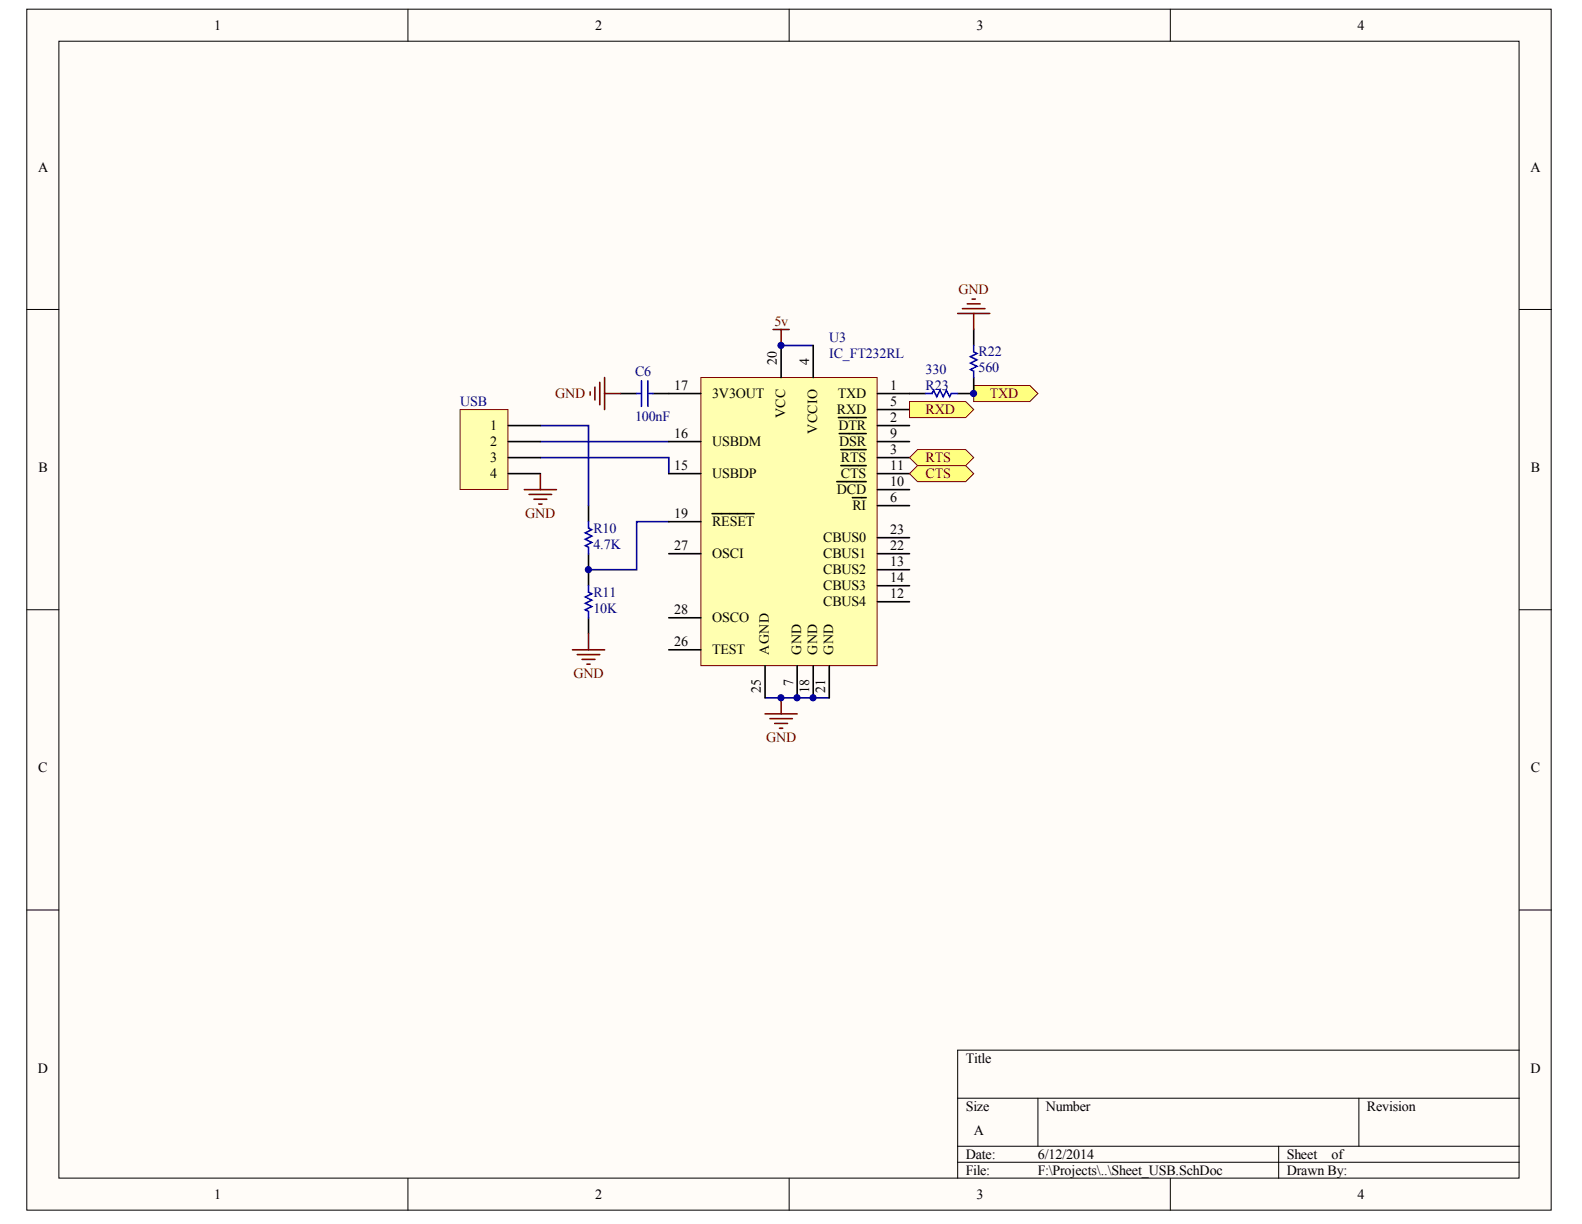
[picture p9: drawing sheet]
<svg xmlns="http://www.w3.org/2000/svg" width="279mm" height="216mm" viewBox="0 0 279 216" stroke-linecap="round" stroke-linejoin="round" font-family="sans-serif">
<g fill="#fffcf8" stroke="#000" stroke-width=".18">
<path d="M4.7 1.6h268.9v211.9h-268.9z"/>
<path d="M10.4 7.3h257.5v200.5h-257.5z"/>
</g>
<g fill="none" stroke="#000" stroke-width=".18">
<path d="M72 1.6v5.7M139.2 1.6v5.7M206.4 1.6v5.7M4.7 54.6h5.7M268 54.6h5.7M4.7 107.6h5.7M268 107.6h5.7M4.7 160.5h5.7M268 160.5h5.7M168.9 193.7h99.1M183.1 193.7v8.5M239.7 193.7v8.5"/>
<path d="M268 185.2h-99.1v22.6M72 207.8v5.7M139.2 207.8v5.7M168.9 202.2h99.1M168.9 205h99.1M206.4 207.8v5.7M225.5 202.2v5.6"/>
</g>
<path d="M95.3 75.1h8.5v14.1M95.3 77.9h22.7M137.8 60.9h5.6M95.3 80.7h22.7v2.8M118 92h-5.7v8.5h-8.5M134.9 123.1h11.4" fill="none" stroke="#000080" stroke-width=".28"/>
<g fill="none" stroke="#800000" stroke-width=".28">
<path d="M136.4 58.1h2.8M137.8 58.1v2.8M104.1 69.1v.6M104.9 68.3v2.2M105.8 67.4v4M106.6 66.6v5.6M106.6 69.4h2.9M92.5 86.4h5.6M93.3 87.2h4M94.2 88.1h2.2M95 88.9h.6M95.3 83.5v2.9"/>
<path d="M101 114.6h5.6M101.8 115.5h4M102.7 116.3h2.2M103.5 117.2h.6M103.8 111.8v2.8M134.9 125.9h5.7M135.8 126.8h4M136.6 127.6h2.3M137.5 128.5h.6M137.8 123.1v2.8"/>
</g>
<path d="M109.5 69.4h2.8M115.1 69.4h2.9M103.8 89.2v2.8M103.8 97.7v5.6M103.8 109v2.8" fill="none" stroke="#000" stroke-width=".28"/>
<path d="M112.3 69.4h.9M113.2 67.2v4.5M114.3 67.2v4.5M114.3 69.4h.8M103.8 92v1.1l.6 .3-1.2 .6 1.2 .6-1.2 .5 1.2 .6-1.2 .6 .6 .2v1.2M103.8 103.3v1.1l.6 .3-1.2 .6 1.2 .6-1.2 .5 1.2 .6-1.2 .6 .6 .2v1.2" fill="none" stroke="#00f" stroke-width=".28"/>
<path d="M81.2 72.2h8.4v14.1h-8.4z" fill="#ffffb0" stroke="#800000" stroke-width=".18"/>
<path d="M89.7 75.1h5.6M89.7 77.9h5.6M89.7 80.7h5.6M89.7 83.5h5.6" fill="none" stroke="#000" stroke-width=".28"/>
<path d="M123.6 66.6h31.1v50.8h-31.1z" fill="#ffffb0" stroke="#800000" stroke-width=".18"/>
<g fill="none" stroke="#000" stroke-width=".28">
<path d="M118 77.9h5.6M118 69.4h5.6M137.8 60.9v5.7M143.4 60.9v5.7M147.9 73.7h4.9M148 76.5h4.8M148.3 79.3h4.5M154.8 72.2h5.6M154.8 77.9h5.6M154.8 69.4h5.6M154.8 75.1h5.6M118 83.5h5.6"/>
<path d="M118 92h5.6M118 97.7h5.6M125.6 90.6h7.4M147.6 85h5.2M148.3 82.1h4.5M150.3 87.8h2.5M154.8 89.2h5.6M154.8 86.4h5.6M154.8 83.5h5.6M154.8 97.7h5.6M154.8 94.8h5.6M154.8 80.7h5.6"/>
<path d="M118 114.6h5.6M118 109h5.6M134.9 117.4v5.7M140.6 117.4v5.7M143.4 117.4v5.7M146.3 117.4v5.7M154.8 106.1h5.6M154.8 100.5h5.6M154.8 103.3h5.6"/>
</g>
<g fill="#ffff80" stroke="#800000" stroke-width=".18">
<path d="M171.8 68h9.9l1.4 1.4-1.4 1.4h-9.9z" fill-rule="evenodd"/>
<path d="M160.4 70.8h9.9l1.5 1.4-1.5 1.5h-9.9z" fill-rule="evenodd"/>
<path d="M160.4 80.7l1.4-1.4h8.5l1.5 1.4-1.5 1.4h-8.5z" fill-rule="evenodd"/>
<path d="M160.4 83.5l1.4-1.4h8.5l1.5 1.4-1.5 1.5h-8.5z" fill-rule="evenodd"/>
</g>
<path d="M171.8 58.1v2.8M160.4 69.4h2.9M171.8 66.6v2.8h-2.9" fill="none" stroke="#000" stroke-width=".28"/>
<path d="M163.3 69.4h1.1l.3-.5 .5 1.1 .6-1.1 .6 1.1 .5-1.1 .6 1.1 .3-.6h1.1M171.8 60.9v1.2l.5 .3-1.1 .5 1.1 .6-1.1 .5 1.1 .6-1.1 .6 .6 .3v1.1" fill="none" stroke="#00f" stroke-width=".28"/>
<path d="M168.9 55.3h5.7M169.8 54.4h3.9M170.6 53.6h2.3M171.5 52.8h.5M171.8 55.3v2.8" fill="none" stroke="#800000" stroke-width=".28"/>
<g fill="#000080" stroke="#000080" stroke-width=".18">
<circle cx="103.8" cy="100.5" r=".54"/>
<circle cx="137.7" cy="123.1" r=".54"/>
<circle cx="137.7" cy="60.9" r=".54"/>
<circle cx="140.6" cy="123.1" r=".54"/>
<circle cx="143.4" cy="123.1" r=".54"/>
<circle cx="171.7" cy="69.4" r=".54"/>
</g>
<g font-size="2.5">
<text x="37.8" y="5.2">1</text>
<text x="105" y="5.2">2</text>
<text x="172.2" y="5.2">3</text>
<text x="239.5" y="5.2">4</text>
<text x="6.7" y="30.3">A</text>
<text x="270" y="30.3">A</text>
<text x="137.1" y="64.3" transform="rotate(-90 137.1 64.3)">20</text>
<text x="142.7" y="64.3" transform="rotate(-90 142.7 64.3)">4</text>
<text x="118.9" y="68.8">17</text>
<text x="125.6" y="70.2">3V3OUT</text>
<text x="147.8" y="70.2">TXD</text>
<text x="157" y="71.6">5</text>
<text x="157" y="68.8">1</text>
<text x="86.5" y="75.9">1</text>
<text x="118.9" y="77.3">16</text>
<text x="138.5" y="73.8" transform="rotate(-90 138.5 73.8)">VCC</text>
<text x="144.1" y="76.5" transform="rotate(-90 144.1 76.5)">VCCIO</text>
<text x="147.6" y="73">RXD</text>
<text x="147.9" y="75.9">DTR</text>
<text x="157" y="77.3">9</text>
<text x="157" y="74.5">2</text>
<text x="6.8" y="83.3">B</text>
<text x="86.5" y="78.7">2</text>
<text x="86.5" y="81.5">3</text>
<text x="118.9" y="82.9">15</text>
<text x="125.6" y="78.7">USBDM</text>
<text x="148" y="78.7">DSR</text>
<text x="148.3" y="81.5">RTS</text>
<text x="157" y="82.9">11</text>
<text x="157" y="80.1">3</text>
<text x="270" y="83.3">B</text>
<text x="86.5" y="84.3">4</text>
<text x="125.6" y="84.3">USBDP</text>
<text x="147.6" y="87.2">DCD</text>
<text x="148.3" y="84.3">CTS</text>
<text x="150.3" y="90">RI</text>
<text x="157" y="88.6">6</text>
<text x="157" y="85.8">10</text>
<text x="118.9" y="91.4">19</text>
<text x="125.6" y="92.8">RESET</text>
<text x="145.2" y="95.6">CBUS0</text>
<text x="157" y="94.2">23</text>
<text x="118.9" y="97.1">27</text>
<text x="125.6" y="98.5">OSCI</text>
<text x="145.2" y="101.3">CBUS2</text>
<text x="145.2" y="98.5">CBUS1</text>
<text x="157" y="99.9">13</text>
<text x="157" y="97.1">22</text>
<text x="145.2" y="106.9">CBUS4</text>
<text x="145.2" y="104.1">CBUS3</text>
<text x="157" y="105.5">12</text>
<text x="157" y="102.7">14</text>
<text x="118.9" y="108.4">28</text>
<text x="125.6" y="109.8">OSCO</text>
<text x="118.9" y="114">26</text>
<text x="125.6" y="115.4">TEST</text>
<text x="135.6" y="115.5" transform="rotate(-90 135.6 115.5)">AGND</text>
<text x="141.3" y="115.5" transform="rotate(-90 141.3 115.5)">GND</text>
<text x="144.1" y="115.5" transform="rotate(-90 144.1 115.5)">GND</text>
<text x="147" y="115.5" transform="rotate(-90 147 115.5)">GND</text>
<text x="134.2" y="122.2" transform="rotate(-90 134.2 122.2)">25</text>
<text x="139.9" y="121" transform="rotate(-90 139.9 121)">7</text>
<text x="142.7" y="122.2" transform="rotate(-90 142.7 122.2)">18</text>
<text x="145.5" y="122.2" transform="rotate(-90 145.5 122.2)">21</text>
<text x="6.7" y="136.2">C</text>
<text x="270" y="136.2">C</text>
<text x="6.7" y="189.2">D</text>
<text x="170.3" y="187.5">Title</text>
<text x="270" y="189.2">D</text>
<text x="170.3" y="195.9">Size</text>
<text x="184.5" y="195.9">Number</text>
<text x="241.1" y="195.9">Revision</text>
<text x="171.8" y="200.2">A</text>
<text x="170.3" y="204.4">Date:</text>
<text x="170.3" y="207.2">File:</text>
<text x="183.1" y="204.4">6/12/2014</text>
<text x="183.1" y="207.2">F:\Projects\..\Sheet_USB.SchDoc</text>
<text x="227" y="204.4">Sheet</text>
<text x="227" y="207.2">Drawn By:</text>
<text x="234.9" y="204.4">of</text>
<text x="37.8" y="211.5">1</text>
<text x="105" y="211.5">2</text>
<text x="172.2" y="211.5">3</text>
<text x="239.5" y="211.5">4</text>
</g>
<g font-size="2.5" fill="#800000">
<text x="169.1" y="51.9">GND</text>
<text x="136.6" y="57.5">5v</text>
<text x="97.9" y="70.2">GND</text>
<text x="174.6" y="70.2">TXD</text>
<text x="163.3" y="73">RXD</text>
<text x="163.3" y="81.5">RTS</text>
<text x="163.3" y="84.3">CTS</text>
<text x="92.7" y="91.4">GND</text>
<text x="101.1" y="119.7">GND</text>
<text x="135.1" y="131">GND</text>
</g>
<g font-size="2.5" fill="#000080">
<text x="146.3" y="60.3">U3</text>
<text x="146.3" y="63.2">IC_FT232RL</text>
<text x="163.3" y="66">330</text>
<text x="172.6" y="65.7">560</text>
<text x="172.6" y="62.9">R22</text>
<text x="81.2" y="71.6">USB</text>
<text x="112" y="66.3">C6</text>
<text x="163.3" y="68.8">R23</text>
<text x="112" y="74.2">100nF</text>
<text x="104.7" y="93.9">R10</text>
<text x="104.7" y="96.8">4.7K</text>
<text x="104.7" y="105.2">R11</text>
<text x="104.7" y="108.1">10K</text>
</g>
</svg>
